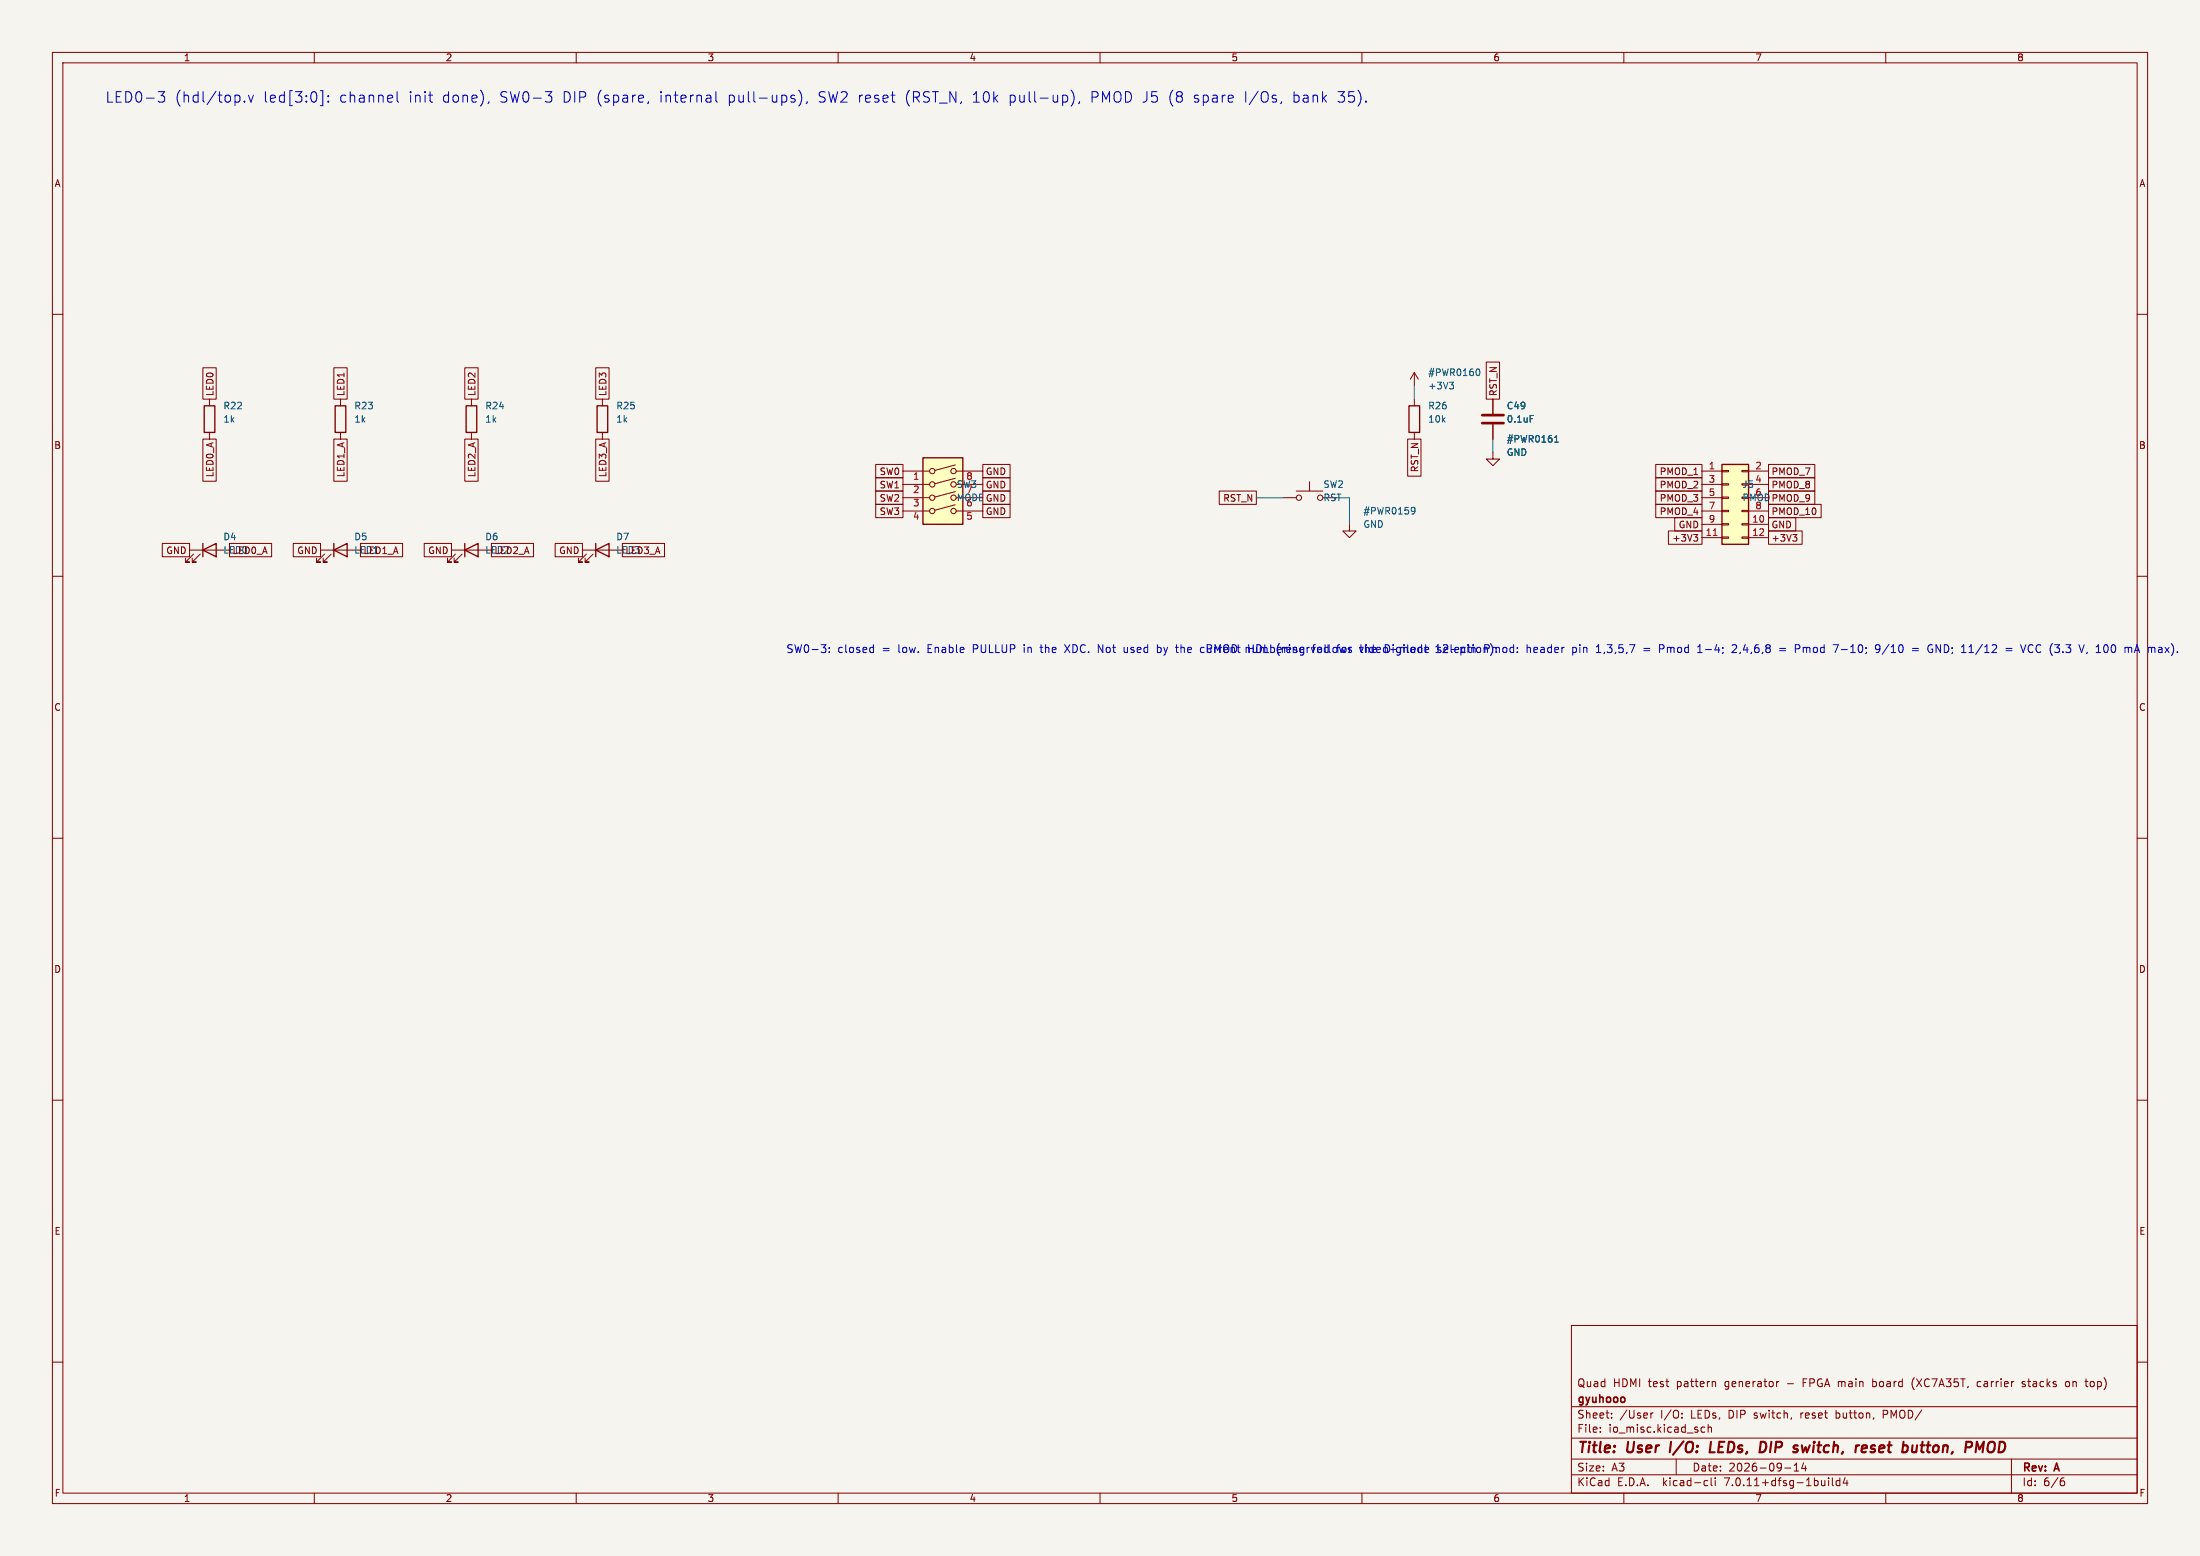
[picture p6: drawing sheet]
(kicad_sch (version 20230121) (generator eeschema)
 (paper "A3")
 (title_block (title "User I/O: LEDs, DIP switch, reset button, PMOD") (date "2026-09-14") (rev "A")
  (company "gyuhooo")
  (comment 1 "Quad HDMI test pattern generator - FPGA main board (XC7A35T, carrier stacks on top)"))
 (lib_symbols
  (symbol "Device:R" (pin_numbers hide) (pin_names (offset 0)) (in_bom yes) (on_board yes)
   (property "Reference" "R" (at 2.032 0 90) (effects (font (size 1.27 1.27))))
   (property "Value" "R" (at 0 0 90) (effects (font (size 1.27 1.27))))
   (property "Footprint" "" (at -1.778 0 90) (effects (font (size 1.27 1.27)) hide))
   (property "Datasheet" "~" (at 0 0 0) (effects (font (size 1.27 1.27)) hide))
   (symbol "R_0_1"
    (rectangle (start -1.016 -2.54) (end 1.016 2.54) (stroke (width 0.254) (type default)) (fill (type none))))
   (symbol "R_1_1"
    (pin passive line (at 0 3.81 270) (length 1.27) (name "~" (effects (font (size 1.27 1.27)))) (number "1" (effects (font (size 1.27 1.27)))))
    (pin passive line (at 0 -3.81 90) (length 1.27) (name "~" (effects (font (size 1.27 1.27)))) (number "2" (effects (font (size 1.27 1.27)))))))
  (symbol "Device:LED" (pin_numbers hide) (pin_names (offset 1.016) hide) (in_bom yes) (on_board yes)
   (property "Reference" "D" (at 0 2.54 0) (effects (font (size 1.27 1.27))))
   (property "Value" "LED" (at 0 -2.54 0) (effects (font (size 1.27 1.27))))
   (property "Footprint" "" (at 0 0 0) (effects (font (size 1.27 1.27)) hide))
   (property "Datasheet" "~" (at 0 0 0) (effects (font (size 1.27 1.27)) hide))
   (symbol "LED_0_1"
    (polyline (pts (xy -1.27 -1.27) (xy -1.27 1.27)) (stroke (width 0.254) (type default)) (fill (type none)))
    (polyline (pts (xy -1.27 0) (xy 1.27 0)) (stroke (width 0) (type default)) (fill (type none)))
    (polyline (pts (xy 1.27 -1.27) (xy 1.27 1.27) (xy -1.27 0) (xy 1.27 -1.27)) (stroke (width 0.254) (type default)) (fill (type none)))
    (polyline (pts (xy -3.048 -0.762) (xy -4.572 -2.286) (xy -3.81 -2.286) (xy -4.572 -2.286) (xy -4.572 -1.524)) (stroke (width 0) (type default)) (fill (type none)))
    (polyline (pts (xy -1.778 -0.762) (xy -3.302 -2.286) (xy -2.54 -2.286) (xy -3.302 -2.286) (xy -3.302 -1.524)) (stroke (width 0) (type default)) (fill (type none))))
   (symbol "LED_1_1"
    (pin passive line (at -3.81 0 0) (length 2.54) (name "K" (effects (font (size 1.27 1.27)))) (number "1" (effects (font (size 1.27 1.27)))))
    (pin passive line (at 3.81 0 180) (length 2.54) (name "A" (effects (font (size 1.27 1.27)))) (number "2" (effects (font (size 1.27 1.27)))))))
  (symbol "Switch:SW_DIP_x04" (pin_names (offset 0) hide) (in_bom yes) (on_board yes)
   (property "Reference" "SW" (at 0 8.89 0) (effects (font (size 1.27 1.27))))
   (property "Value" "SW_DIP_x04" (at 0 -6.35 0) (effects (font (size 1.27 1.27))))
   (property "Footprint" "" (at 0 0 0) (effects (font (size 1.27 1.27)) hide))
   (property "Datasheet" "~" (at 0 0 0) (effects (font (size 1.27 1.27)) hide))
   (symbol "SW_DIP_x04_0_0"
    (circle (center -2.032 -2.54) (radius 0.508) (stroke (width 0) (type default)) (fill (type none)))
    (circle (center -2.032 0) (radius 0.508) (stroke (width 0) (type default)) (fill (type none)))
    (circle (center -2.032 2.54) (radius 0.508) (stroke (width 0) (type default)) (fill (type none)))
    (circle (center -2.032 5.08) (radius 0.508) (stroke (width 0) (type default)) (fill (type none)))
    (polyline (pts (xy -1.524 -2.3876) (xy 2.3622 -1.3462)) (stroke (width 0) (type default)) (fill (type none)))
    (polyline (pts (xy -1.524 0.127) (xy 2.3622 1.1684)) (stroke (width 0) (type default)) (fill (type none)))
    (polyline (pts (xy -1.524 2.667) (xy 2.3622 3.7084)) (stroke (width 0) (type default)) (fill (type none)))
    (polyline (pts (xy -1.524 5.207) (xy 2.3622 6.2484)) (stroke (width 0) (type default)) (fill (type none)))
    (circle (center 2.032 -2.54) (radius 0.508) (stroke (width 0) (type default)) (fill (type none)))
    (circle (center 2.032 0) (radius 0.508) (stroke (width 0) (type default)) (fill (type none)))
    (circle (center 2.032 2.54) (radius 0.508) (stroke (width 0) (type default)) (fill (type none)))
    (circle (center 2.032 5.08) (radius 0.508) (stroke (width 0) (type default)) (fill (type none))))
   (symbol "SW_DIP_x04_0_1"
    (rectangle (start -3.81 7.62) (end 3.81 -5.08) (stroke (width 0.254) (type default)) (fill (type background))))
   (symbol "SW_DIP_x04_1_1"
    (pin passive line (at -7.62 5.08 0) (length 5.08) (name "~" (effects (font (size 1.27 1.27)))) (number "1" (effects (font (size 1.27 1.27)))))
    (pin passive line (at -7.62 2.54 0) (length 5.08) (name "~" (effects (font (size 1.27 1.27)))) (number "2" (effects (font (size 1.27 1.27)))))
    (pin passive line (at -7.62 0 0) (length 5.08) (name "~" (effects (font (size 1.27 1.27)))) (number "3" (effects (font (size 1.27 1.27)))))
    (pin passive line (at -7.62 -2.54 0) (length 5.08) (name "~" (effects (font (size 1.27 1.27)))) (number "4" (effects (font (size 1.27 1.27)))))
    (pin passive line (at 7.62 -2.54 180) (length 5.08) (name "~" (effects (font (size 1.27 1.27)))) (number "5" (effects (font (size 1.27 1.27)))))
    (pin passive line (at 7.62 0 180) (length 5.08) (name "~" (effects (font (size 1.27 1.27)))) (number "6" (effects (font (size 1.27 1.27)))))
    (pin passive line (at 7.62 2.54 180) (length 5.08) (name "~" (effects (font (size 1.27 1.27)))) (number "7" (effects (font (size 1.27 1.27)))))
    (pin passive line (at 7.62 5.08 180) (length 5.08) (name "~" (effects (font (size 1.27 1.27)))) (number "8" (effects (font (size 1.27 1.27)))))))
  (symbol "Switch:SW_Push" (pin_numbers hide) (pin_names (offset 1.016) hide) (in_bom yes) (on_board yes)
   (property "Reference" "SW" (at 1.27 2.54 0) (effects (font (size 1.27 1.27)) (justify left)))
   (property "Value" "SW_Push" (at 0 -1.524 0) (effects (font (size 1.27 1.27))))
   (property "Footprint" "" (at 0 5.08 0) (effects (font (size 1.27 1.27)) hide))
   (property "Datasheet" "~" (at 0 5.08 0) (effects (font (size 1.27 1.27)) hide))
   (symbol "SW_Push_0_1"
    (circle (center -2.032 0) (radius 0.508) (stroke (width 0) (type default)) (fill (type none)))
    (polyline (pts (xy 0 1.27) (xy 0 3.048)) (stroke (width 0) (type default)) (fill (type none)))
    (polyline (pts (xy 2.54 1.27) (xy -2.54 1.27)) (stroke (width 0) (type default)) (fill (type none)))
    (circle (center 2.032 0) (radius 0.508) (stroke (width 0) (type default)) (fill (type none)))
    (pin passive line (at -5.08 0 0) (length 2.54) (name "1" (effects (font (size 1.27 1.27)))) (number "1" (effects (font (size 1.27 1.27)))))
    (pin passive line (at 5.08 0 180) (length 2.54) (name "2" (effects (font (size 1.27 1.27)))) (number "2" (effects (font (size 1.27 1.27)))))))
  (symbol "power:GND" (power) (pin_names (offset 0)) (in_bom yes) (on_board yes)
   (property "Reference" "#PWR" (at 0 -6.35 0) (effects (font (size 1.27 1.27)) hide))
   (property "Value" "GND" (at 0 -3.81 0) (effects (font (size 1.27 1.27))))
   (property "Footprint" "" (at 0 0 0) (effects (font (size 1.27 1.27)) hide))
   (property "Datasheet" "" (at 0 0 0) (effects (font (size 1.27 1.27)) hide))
   (symbol "GND_0_1"
    (polyline (pts (xy 0 0) (xy 0 -1.27) (xy 1.27 -1.27) (xy 0 -2.54) (xy -1.27 -1.27) (xy 0 -1.27)) (stroke (width 0) (type default)) (fill (type none))))
   (symbol "GND_1_1"
    (pin power_in line (at 0 0 270) (length 0) hide (name "GND" (effects (font (size 1.27 1.27)))) (number "1" (effects (font (size 1.27 1.27)))))))
  (symbol "power:+3V3" (power) (pin_names (offset 0)) (in_bom yes) (on_board yes)
   (property "Reference" "#PWR" (at 0 -3.81 0) (effects (font (size 1.27 1.27)) hide))
   (property "Value" "+3V3" (at 0 3.556 0) (effects (font (size 1.27 1.27))))
   (property "Footprint" "" (at 0 0 0) (effects (font (size 1.27 1.27)) hide))
   (property "Datasheet" "" (at 0 0 0) (effects (font (size 1.27 1.27)) hide))
   (symbol "+3V3_0_1"
    (polyline (pts (xy -0.762 1.27) (xy 0 2.54)) (stroke (width 0) (type default)) (fill (type none)))
    (polyline (pts (xy 0 0) (xy 0 2.54)) (stroke (width 0) (type default)) (fill (type none)))
    (polyline (pts (xy 0 2.54) (xy 0.762 1.27)) (stroke (width 0) (type default)) (fill (type none))))
   (symbol "+3V3_1_1"
    (pin power_in line (at 0 0 90) (length 0) hide (name "+3V3" (effects (font (size 1.27 1.27)))) (number "1" (effects (font (size 1.27 1.27)))))))
  (symbol "Device:C" (pin_numbers hide) (pin_names (offset 0.254)) (in_bom yes) (on_board yes)
   (property "Reference" "C" (at 0.635 2.54 0) (effects (font (size 1.27 1.27)) (justify left)))
   (property "Value" "C" (at 0.635 -2.54 0) (effects (font (size 1.27 1.27)) (justify left)))
   (property "Footprint" "" (at 0.9652 -3.81 0) (effects (font (size 1.27 1.27)) hide))
   (property "Datasheet" "~" (at 0 0 0) (effects (font (size 1.27 1.27)) hide))
   (symbol "C_0_1"
    (polyline (pts (xy -2.032 -0.762) (xy 2.032 -0.762)) (stroke (width 0.508) (type default)) (fill (type none)))
    (polyline (pts (xy -2.032 0.762) (xy 2.032 0.762)) (stroke (width 0.508) (type default)) (fill (type none))))
   (symbol "C_1_1"
    (pin passive line (at 0 3.81 270) (length 2.794) (name "~" (effects (font (size 1.27 1.27)))) (number "1" (effects (font (size 1.27 1.27)))))
    (pin passive line (at 0 -3.81 90) (length 2.794) (name "~" (effects (font (size 1.27 1.27)))) (number "2" (effects (font (size 1.27 1.27)))))))
  (symbol "Connector_Generic:Conn_02x06_Odd_Even" (pin_names (offset 1.016) hide) (in_bom yes) (on_board yes) (property "Reference" "J" (at 1.27 7.62 0) (effects (font (size 1.27 1.27))))
   (property "Value" "Conn_02x06_Odd_Even" (at 1.27 -10.16 0) (effects (font (size 1.27 1.27))))
   (property "Footprint" "" (at 0 0 0) (effects (font (size 1.27 1.27)) hide))
   (property "Datasheet" "~" (at 0 0 0) (effects (font (size 1.27 1.27)) hide))
   (property "ki_description"
    "Generic connector, double row, 02x06, odd/even pin numbering scheme (row 1 odd numbers, row 2 even numbers), script generated (kicad-library-utils/schlib/autogen/connector/)" (at 0 0 0) (effects (font (size 1.27 1.27)) hide))
   (symbol "Conn_02x06_Odd_Even_1_1"
    (rectangle (start -1.27 -7.493) (end 0 -7.747) (stroke (width 0.1524) (type default)) (fill (type none)))
    (rectangle (start -1.27 -4.953) (end 0 -5.207) (stroke (width 0.1524) (type default)) (fill (type none)))
    (rectangle (start -1.27 -2.413) (end 0 -2.667) (stroke (width 0.1524) (type default)) (fill (type none)))
    (rectangle (start -1.27 0.127) (end 0 -0.127) (stroke (width 0.1524) (type default)) (fill (type none)))
    (rectangle (start -1.27 2.667) (end 0 2.413) (stroke (width 0.1524) (type default)) (fill (type none)))
    (rectangle (start -1.27 5.207) (end 0 4.953) (stroke (width 0.1524) (type default)) (fill (type none)))
    (rectangle (start -1.27 6.35) (end 3.81 -8.89) (stroke (width 0.254) (type default)) (fill (type background)))
    (rectangle (start 3.81 -7.493) (end 2.54 -7.747) (stroke (width 0.1524) (type default)) (fill (type none)))
    (rectangle (start 3.81 -4.953) (end 2.54 -5.207) (stroke (width 0.1524) (type default)) (fill (type none)))
    (rectangle (start 3.81 -2.413) (end 2.54 -2.667) (stroke (width 0.1524) (type default)) (fill (type none)))
    (rectangle (start 3.81 0.127) (end 2.54 -0.127) (stroke (width 0.1524) (type default)) (fill (type none)))
    (rectangle (start 3.81 2.667) (end 2.54 2.413) (stroke (width 0.1524) (type default)) (fill (type none)))
    (rectangle (start 3.81 5.207) (end 2.54 4.953) (stroke (width 0.1524) (type default)) (fill (type none)))
    (pin passive line (at -5.08 5.08 0) (length 3.81) (name "Pin_1" (effects (font (size 1.27 1.27)))) (number "1" (effects (font (size 1.27 1.27)))))
    (pin passive line (at 7.62 -5.08 180) (length 3.81) (name "Pin_10" (effects (font (size 1.27 1.27)))) (number "10" (effects (font (size 1.27 1.27)))))
    (pin passive line (at -5.08 -7.62 0) (length 3.81) (name "Pin_11" (effects (font (size 1.27 1.27)))) (number "11" (effects (font (size 1.27 1.27)))))
    (pin passive line (at 7.62 -7.62 180) (length 3.81) (name "Pin_12" (effects (font (size 1.27 1.27)))) (number "12" (effects (font (size 1.27 1.27)))))
    (pin passive line (at 7.62 5.08 180) (length 3.81) (name "Pin_2" (effects (font (size 1.27 1.27)))) (number "2" (effects (font (size 1.27 1.27)))))
    (pin passive line (at -5.08 2.54 0) (length 3.81) (name "Pin_3" (effects (font (size 1.27 1.27)))) (number "3" (effects (font (size 1.27 1.27)))))
    (pin passive line (at 7.62 2.54 180) (length 3.81) (name "Pin_4" (effects (font (size 1.27 1.27)))) (number "4" (effects (font (size 1.27 1.27)))))
    (pin passive line (at -5.08 0 0) (length 3.81) (name "Pin_5" (effects (font (size 1.27 1.27)))) (number "5" (effects (font (size 1.27 1.27)))))
    (pin passive line (at 7.62 0 180) (length 3.81) (name "Pin_6" (effects (font (size 1.27 1.27)))) (number "6" (effects (font (size 1.27 1.27)))))
    (pin passive line (at -5.08 -2.54 0) (length 3.81) (name "Pin_7" (effects (font (size 1.27 1.27)))) (number "7" (effects (font (size 1.27 1.27)))))
    (pin passive line (at 7.62 -2.54 180) (length 3.81) (name "Pin_8" (effects (font (size 1.27 1.27)))) (number "8" (effects (font (size 1.27 1.27)))))
    (pin passive line (at -5.08 -5.08 0) (length 3.81) (name "Pin_9" (effects (font (size 1.27 1.27)))) (number "9" (effects (font (size 1.27 1.27))))))))
 (text
  "LED0-3 (hdl/top.v led[3:0]: channel init done), SW0-3 DIP (spare, internal pull-ups), SW2 reset (RST_N, 10k pull-up), PMOD J5 (8 spare I/Os, bank 35)." (at 20 20 0) (effects (font (size 2 2)) (justify left bottom)))
 (symbol (lib_id "Device:R") (at 40 80 0) (unit 1) (in_bom yes) (on_board yes) (dnp no)
  (property "Reference" "R22" (at 42.54 77.46 0) (effects (font (size 1.27 1.27)) (justify left)))
  (property "Value" "1k" (at 42.54 80 0) (effects (font (size 1.27 1.27)) (justify left)))
  (property "Footprint" "Resistor_SMD:R_0402_1005Metric" (at 40 80 0) (effects (font (size 1.27 1.27)) hide))
  (property "Datasheet" "~" (at 40 80 0) (effects (font (size 1.27 1.27)) hide))
  (property "MPN" "RC0402FR-071KL" (at 40 80 0) (effects (font (size 1.27 1.27)) hide)) (pin "1") (pin "2"))
 (global_label "LED0" (shape passive) (at 40 76.19 90) (fields_autoplaced) (effects (font (size 1.27 1.27)) (justify left))
  (property "Intersheetrefs" "${INTERSHEET_REFS}" (at 40 76.19 0) (effects (font (size 1.27 1.27)) hide)))
 (global_label "LED0_A" (shape passive) (at 40 83.81 270) (fields_autoplaced) (effects (font (size 1.27 1.27)) (justify right))
  (property "Intersheetrefs" "${INTERSHEET_REFS}" (at 40 83.81 0) (effects (font (size 1.27 1.27)) hide)))
 (symbol (lib_id "Device:LED") (at 40 105 0) (unit 1) (in_bom yes) (on_board yes) (dnp no)
  (property "Reference" "D4" (at 42.54 102.46 0) (effects (font (size 1.27 1.27)) (justify left)))
  (property "Value" "LED0" (at 42.54 105 0) (effects (font (size 1.27 1.27)) (justify left)))
  (property "Footprint" "LED_SMD:LED_0603_1608Metric" (at 40 105 0) (effects (font (size 1.27 1.27)) hide))
  (property "Datasheet" "~" (at 40 105 0) (effects (font (size 1.27 1.27)) hide))
  (property "MPN" "LTST-C193KGKT-5A" (at 40 105 0) (effects (font (size 1.27 1.27)) hide)) (pin "1") (pin "2"))
 (global_label "LED0_A" (shape passive) (at 43.81 105 0) (fields_autoplaced) (effects (font (size 1.27 1.27)) (justify left))
  (property "Intersheetrefs" "${INTERSHEET_REFS}" (at 43.81 105 0) (effects (font (size 1.27 1.27)) hide)))
 (global_label "GND" (shape passive) (at 36.19 105 180) (fields_autoplaced) (effects (font (size 1.27 1.27)) (justify right))
  (property "Intersheetrefs" "${INTERSHEET_REFS}" (at 36.19 105 0) (effects (font (size 1.27 1.27)) hide)))
 (symbol (lib_id "Device:R") (at 65 80 0) (unit 1) (in_bom yes) (on_board yes) (dnp no)
  (property "Reference" "R23" (at 67.54 77.46 0) (effects (font (size 1.27 1.27)) (justify left)))
  (property "Value" "1k" (at 67.54 80 0) (effects (font (size 1.27 1.27)) (justify left)))
  (property "Footprint" "Resistor_SMD:R_0402_1005Metric" (at 65 80 0) (effects (font (size 1.27 1.27)) hide))
  (property "Datasheet" "~" (at 65 80 0) (effects (font (size 1.27 1.27)) hide))
  (property "MPN" "RC0402FR-071KL" (at 65 80 0) (effects (font (size 1.27 1.27)) hide)) (pin "1") (pin "2"))
 (global_label "LED1" (shape passive) (at 65 76.19 90) (fields_autoplaced) (effects (font (size 1.27 1.27)) (justify left))
  (property "Intersheetrefs" "${INTERSHEET_REFS}" (at 65 76.19 0) (effects (font (size 1.27 1.27)) hide)))
 (global_label "LED1_A" (shape passive) (at 65 83.81 270) (fields_autoplaced) (effects (font (size 1.27 1.27)) (justify right))
  (property "Intersheetrefs" "${INTERSHEET_REFS}" (at 65 83.81 0) (effects (font (size 1.27 1.27)) hide)))
 (symbol (lib_id "Device:LED") (at 65 105 0) (unit 1) (in_bom yes) (on_board yes) (dnp no)
  (property "Reference" "D5" (at 67.54 102.46 0) (effects (font (size 1.27 1.27)) (justify left)))
  (property "Value" "LED1" (at 67.54 105 0) (effects (font (size 1.27 1.27)) (justify left)))
  (property "Footprint" "LED_SMD:LED_0603_1608Metric" (at 65 105 0) (effects (font (size 1.27 1.27)) hide))
  (property "Datasheet" "~" (at 65 105 0) (effects (font (size 1.27 1.27)) hide))
  (property "MPN" "LTST-C193KGKT-5A" (at 65 105 0) (effects (font (size 1.27 1.27)) hide)) (pin "1") (pin "2"))
 (global_label "LED1_A" (shape passive) (at 68.81 105 0) (fields_autoplaced) (effects (font (size 1.27 1.27)) (justify left))
  (property "Intersheetrefs" "${INTERSHEET_REFS}" (at 68.81 105 0) (effects (font (size 1.27 1.27)) hide)))
 (global_label "GND" (shape passive) (at 61.19 105 180) (fields_autoplaced) (effects (font (size 1.27 1.27)) (justify right))
  (property "Intersheetrefs" "${INTERSHEET_REFS}" (at 61.19 105 0) (effects (font (size 1.27 1.27)) hide)))
 (symbol (lib_id "Device:R") (at 90 80 0) (unit 1) (in_bom yes) (on_board yes) (dnp no)
  (property "Reference" "R24" (at 92.54 77.46 0) (effects (font (size 1.27 1.27)) (justify left)))
  (property "Value" "1k" (at 92.54 80 0) (effects (font (size 1.27 1.27)) (justify left)))
  (property "Footprint" "Resistor_SMD:R_0402_1005Metric" (at 90 80 0) (effects (font (size 1.27 1.27)) hide))
  (property "Datasheet" "~" (at 90 80 0) (effects (font (size 1.27 1.27)) hide))
  (property "MPN" "RC0402FR-071KL" (at 90 80 0) (effects (font (size 1.27 1.27)) hide)) (pin "1") (pin "2"))
 (global_label "LED2" (shape passive) (at 90 76.19 90) (fields_autoplaced) (effects (font (size 1.27 1.27)) (justify left))
  (property "Intersheetrefs" "${INTERSHEET_REFS}" (at 90 76.19 0) (effects (font (size 1.27 1.27)) hide)))
 (global_label "LED2_A" (shape passive) (at 90 83.81 270) (fields_autoplaced) (effects (font (size 1.27 1.27)) (justify right))
  (property "Intersheetrefs" "${INTERSHEET_REFS}" (at 90 83.81 0) (effects (font (size 1.27 1.27)) hide)))
 (symbol (lib_id "Device:LED") (at 90 105 0) (unit 1) (in_bom yes) (on_board yes) (dnp no)
  (property "Reference" "D6" (at 92.54 102.46 0) (effects (font (size 1.27 1.27)) (justify left)))
  (property "Value" "LED2" (at 92.54 105 0) (effects (font (size 1.27 1.27)) (justify left)))
  (property "Footprint" "LED_SMD:LED_0603_1608Metric" (at 90 105 0) (effects (font (size 1.27 1.27)) hide))
  (property "Datasheet" "~" (at 90 105 0) (effects (font (size 1.27 1.27)) hide))
  (property "MPN" "LTST-C193KGKT-5A" (at 90 105 0) (effects (font (size 1.27 1.27)) hide)) (pin "1") (pin "2"))
 (global_label "LED2_A" (shape passive) (at 93.81 105 0) (fields_autoplaced) (effects (font (size 1.27 1.27)) (justify left))
  (property "Intersheetrefs" "${INTERSHEET_REFS}" (at 93.81 105 0) (effects (font (size 1.27 1.27)) hide)))
 (global_label "GND" (shape passive) (at 86.19 105 180) (fields_autoplaced) (effects (font (size 1.27 1.27)) (justify right))
  (property "Intersheetrefs" "${INTERSHEET_REFS}" (at 86.19 105 0) (effects (font (size 1.27 1.27)) hide)))
 (symbol (lib_id "Device:R") (at 115 80 0) (unit 1) (in_bom yes) (on_board yes) (dnp no)
  (property "Reference" "R25" (at 117.54 77.46 0) (effects (font (size 1.27 1.27)) (justify left)))
  (property "Value" "1k" (at 117.54 80 0) (effects (font (size 1.27 1.27)) (justify left)))
  (property "Footprint" "Resistor_SMD:R_0402_1005Metric" (at 115 80 0) (effects (font (size 1.27 1.27)) hide))
  (property "Datasheet" "~" (at 115 80 0) (effects (font (size 1.27 1.27)) hide))
  (property "MPN" "RC0402FR-071KL" (at 115 80 0) (effects (font (size 1.27 1.27)) hide)) (pin "1") (pin "2"))
 (global_label "LED3" (shape passive) (at 115 76.19 90) (fields_autoplaced) (effects (font (size 1.27 1.27)) (justify left))
  (property "Intersheetrefs" "${INTERSHEET_REFS}" (at 115 76.19 0) (effects (font (size 1.27 1.27)) hide)))
 (global_label "LED3_A" (shape passive) (at 115 83.81 270) (fields_autoplaced) (effects (font (size 1.27 1.27)) (justify right))
  (property "Intersheetrefs" "${INTERSHEET_REFS}" (at 115 83.81 0) (effects (font (size 1.27 1.27)) hide)))
 (symbol (lib_id "Device:LED") (at 115 105 0) (unit 1) (in_bom yes) (on_board yes) (dnp no)
  (property "Reference" "D7" (at 117.54 102.46 0) (effects (font (size 1.27 1.27)) (justify left)))
  (property "Value" "LED3" (at 117.54 105 0) (effects (font (size 1.27 1.27)) (justify left)))
  (property "Footprint" "LED_SMD:LED_0603_1608Metric" (at 115 105 0) (effects (font (size 1.27 1.27)) hide))
  (property "Datasheet" "~" (at 115 105 0) (effects (font (size 1.27 1.27)) hide))
  (property "MPN" "LTST-C193KGKT-5A" (at 115 105 0) (effects (font (size 1.27 1.27)) hide)) (pin "1") (pin "2"))
 (global_label "LED3_A" (shape passive) (at 118.81 105 0) (fields_autoplaced) (effects (font (size 1.27 1.27)) (justify left))
  (property "Intersheetrefs" "${INTERSHEET_REFS}" (at 118.81 105 0) (effects (font (size 1.27 1.27)) hide)))
 (global_label "GND" (shape passive) (at 111.19 105 180) (fields_autoplaced) (effects (font (size 1.27 1.27)) (justify right))
  (property "Intersheetrefs" "${INTERSHEET_REFS}" (at 111.19 105 0) (effects (font (size 1.27 1.27)) hide)))
 (symbol (lib_id "Switch:SW_DIP_x04") (at 180 95 0) (unit 1) (in_bom yes) (on_board yes) (dnp no)
  (property "Reference" "SW3" (at 182.54 92.46 0) (effects (font (size 1.27 1.27)) (justify left)))
  (property "Value" "MODE" (at 182.54 95 0) (effects (font (size 1.27 1.27)) (justify left)))
  (property "Footprint" "Button_Switch_SMD:SW_DIP_SPSTx04_Slide_Copal_CHS-04B_W7.62mm_P1.27mm" (at 180 95 0) (effects (font (size 1.27 1.27)) hide))
  (property "Datasheet" "~" (at 180 95 0) (effects (font (size 1.27 1.27)) hide))
  (property "MPN" "CHS-04B" (at 180 95 0) (effects (font (size 1.27 1.27)) hide)) (pin "1") (pin "2") (pin "3") (pin "4") (pin "5") (pin "6") (pin "7") (pin "8"))
 (global_label "SW0" (shape passive) (at 172.38 89.92 180) (fields_autoplaced) (effects (font (size 1.27 1.27)) (justify right))
  (property "Intersheetrefs" "${INTERSHEET_REFS}" (at 172.38 89.92 0) (effects (font (size 1.27 1.27)) hide)))
 (global_label "GND" (shape passive) (at 187.62 89.92 0) (fields_autoplaced) (effects (font (size 1.27 1.27)) (justify left))
  (property "Intersheetrefs" "${INTERSHEET_REFS}" (at 187.62 89.92 0) (effects (font (size 1.27 1.27)) hide)))
 (global_label "SW1" (shape passive) (at 172.38 92.46 180) (fields_autoplaced) (effects (font (size 1.27 1.27)) (justify right))
  (property "Intersheetrefs" "${INTERSHEET_REFS}" (at 172.38 92.46 0) (effects (font (size 1.27 1.27)) hide)))
 (global_label "GND" (shape passive) (at 187.62 92.46 0) (fields_autoplaced) (effects (font (size 1.27 1.27)) (justify left))
  (property "Intersheetrefs" "${INTERSHEET_REFS}" (at 187.62 92.46 0) (effects (font (size 1.27 1.27)) hide)))
 (global_label "SW2" (shape passive) (at 172.38 95 180) (fields_autoplaced) (effects (font (size 1.27 1.27)) (justify right))
  (property "Intersheetrefs" "${INTERSHEET_REFS}" (at 172.38 95 0) (effects (font (size 1.27 1.27)) hide)))
 (global_label "GND" (shape passive) (at 187.62 95 0) (fields_autoplaced) (effects (font (size 1.27 1.27)) (justify left))
  (property "Intersheetrefs" "${INTERSHEET_REFS}" (at 187.62 95 0) (effects (font (size 1.27 1.27)) hide)))
 (global_label "SW3" (shape passive) (at 172.38 97.54 180) (fields_autoplaced) (effects (font (size 1.27 1.27)) (justify right))
  (property "Intersheetrefs" "${INTERSHEET_REFS}" (at 172.38 97.54 0) (effects (font (size 1.27 1.27)) hide)))
 (global_label "GND" (shape passive) (at 187.62 97.54 0) (fields_autoplaced) (effects (font (size 1.27 1.27)) (justify left))
  (property "Intersheetrefs" "${INTERSHEET_REFS}" (at 187.62 97.54 0) (effects (font (size 1.27 1.27)) hide)))
 (text
  "SW0-3: closed = low. Enable PULLUP in the XDC. Not used by the current HDL (reserved for video-mode selection)." (at 150 125 0) (effects (font (size 1.5 1.5)) (justify left bottom)))
 (symbol (lib_id "Switch:SW_Push") (at 250 95 0) (unit 1) (in_bom yes) (on_board yes) (dnp no)
  (property "Reference" "SW2" (at 252.54 92.46 0) (effects (font (size 1.27 1.27)) (justify left)))
  (property "Value" "RST" (at 252.54 95 0) (effects (font (size 1.27 1.27)) (justify left)))
  (property "Footprint" "Button_Switch_SMD:SW_Push_1P1T_NO_CK_KMR2" (at 250 95 0) (effects (font (size 1.27 1.27)) hide))
  (property "Datasheet" "~" (at 250 95 0) (effects (font (size 1.27 1.27)) hide))
  (property "MPN" "KMR221GLFS" (at 250 95 0) (effects (font (size 1.27 1.27)) hide)) (pin "1") (pin "2"))
 (wire (pts (xy 244.92 95) (xy 239.84 95)) (stroke (width 0) (type default)))
 (global_label "RST_N" (shape passive) (at 239.84 95 180) (fields_autoplaced) (effects (font (size 1.27 1.27)) (justify right))
  (property "Intersheetrefs" "${INTERSHEET_REFS}" (at 239.84 95 0) (effects (font (size 1.27 1.27)) hide)))
 (wire (pts (xy 255.08 95) (xy 257.62 95)) (stroke (width 0) (type default)))
 (wire (pts (xy 257.62 95) (xy 257.62 97.54)) (stroke (width 0) (type default)))
 (wire (pts (xy 257.62 97.54) (xy 257.62 100.08)) (stroke (width 0) (type default)))
 (symbol (lib_id "power:GND") (at 257.62 100.08 0) (unit 1) (in_bom no) (on_board yes) (dnp no)
  (property "Reference" "#PWR159" (at 260.16 97.54 0) (effects (font (size 1.27 1.27)) (justify left)))
  (property "Value" "GND" (at 260.16 100.08 0) (effects (font (size 1.27 1.27)) (justify left)))
  (property "Footprint" "" (at 257.62 100.08 0) (effects (font (size 1.27 1.27)) hide))
  (property "Datasheet" "~" (at 257.62 100.08 0) (effects (font (size 1.27 1.27)) hide)) (pin "1"))
 (symbol (lib_id "Device:R") (at 270 80 0) (unit 1) (in_bom yes) (on_board yes) (dnp no)
  (property "Reference" "R26" (at 272.54 77.46 0) (effects (font (size 1.27 1.27)) (justify left)))
  (property "Value" "10k" (at 272.54 80 0) (effects (font (size 1.27 1.27)) (justify left)))
  (property "Footprint" "Resistor_SMD:R_0402_1005Metric" (at 270 80 0) (effects (font (size 1.27 1.27)) hide))
  (property "Datasheet" "~" (at 270 80 0) (effects (font (size 1.27 1.27)) hide))
  (property "MPN" "RC0402FR-0710KL" (at 270 80 0) (effects (font (size 1.27 1.27)) hide)) (pin "1") (pin "2"))
 (wire (pts (xy 270 76.19) (xy 270 73.65)) (stroke (width 0) (type default)))
 (symbol (lib_id "power:+3V3") (at 270 73.65 0) (unit 1) (in_bom no) (on_board yes) (dnp no)
  (property "Reference" "#PWR160" (at 272.54 71.11 0) (effects (font (size 1.27 1.27)) (justify left)))
  (property "Value" "+3V3" (at 272.54 73.65 0) (effects (font (size 1.27 1.27)) (justify left)))
  (property "Footprint" "" (at 270 73.65 0) (effects (font (size 1.27 1.27)) hide))
  (property "Datasheet" "~" (at 270 73.65 0) (effects (font (size 1.27 1.27)) hide)) (pin "1"))
 (global_label "RST_N" (shape passive) (at 270 83.81 270) (fields_autoplaced) (effects (font (size 1.27 1.27)) (justify right))
  (property "Intersheetrefs" "${INTERSHEET_REFS}" (at 270 83.81 0) (effects (font (size 1.27 1.27)) hide)))
 (symbol (lib_id "Device:C") (at 285 80 0) (unit 1) (in_bom yes) (on_board yes) (dnp no)
  (property "Reference" "C49" (at 287.54 77.46 0) (effects (font (size 1.27 1.27)) (justify left)))
  (property "Value" "0.1uF" (at 287.54 80 0) (effects (font (size 1.27 1.27)) (justify left)))
  (property "Footprint" "Capacitor_SMD:C_0402_1005Metric" (at 285 80 0) (effects (font (size 1.27 1.27)) hide))
  (property "Datasheet" "~" (at 285 80 0) (effects (font (size 1.27 1.27)) hide))
  (property "MPN" "GRM155R71C104KA88D" (at 285 80 0) (effects (font (size 1.27 1.27)) hide)) (pin "1") (pin "2"))
 (global_label "RST_N" (shape passive) (at 285 76.19 90) (fields_autoplaced) (effects (font (size 1.27 1.27)) (justify left))
  (property "Intersheetrefs" "${INTERSHEET_REFS}" (at 285 76.19 0) (effects (font (size 1.27 1.27)) hide)))
 (wire (pts (xy 285 83.81) (xy 285 86.35)) (stroke (width 0) (type default)))
 (symbol (lib_id "power:GND") (at 285 86.35 0) (unit 1) (in_bom no) (on_board yes) (dnp no)
  (property "Reference" "#PWR161" (at 287.54 83.81 0) (effects (font (size 1.27 1.27)) (justify left)))
  (property "Value" "GND" (at 287.54 86.35 0) (effects (font (size 1.27 1.27)) (justify left)))
  (property "Footprint" "" (at 285 86.35 0) (effects (font (size 1.27 1.27)) hide))
  (property "Datasheet" "~" (at 285 86.35 0) (effects (font (size 1.27 1.27)) hide)) (pin "1"))
 (symbol (lib_id "Connector_Generic:Conn_02x06_Odd_Even") (at 330 95 0) (unit 1) (in_bom yes) (on_board yes) (dnp no)
  (property "Reference" "J5" (at 332.54 92.46 0) (effects (font (size 1.27 1.27)) (justify left)))
  (property "Value" "PMOD" (at 332.54 95 0) (effects (font (size 1.27 1.27)) (justify left)))
  (property "Footprint" "Connector_PinHeader_2.54mm:PinHeader_2x06_P2.54mm_Vertical" (at 330 95 0) (effects (font (size 1.27 1.27)) hide))
  (property "Datasheet" "~" (at 330 95 0) (effects (font (size 1.27 1.27)) hide)) (pin "1") (pin "10") (pin "11") (pin "12") (pin "2") (pin "3") (pin "4") (pin "5") (pin "6") (pin "7") (pin "8") (pin "9"))
 (global_label "PMOD_1" (shape passive) (at 324.92 89.92 180) (fields_autoplaced) (effects (font (size 1.27 1.27)) (justify right))
  (property "Intersheetrefs" "${INTERSHEET_REFS}" (at 324.92 89.92 0) (effects (font (size 1.27 1.27)) hide)))
 (global_label "PMOD_2" (shape passive) (at 324.92 92.46 180) (fields_autoplaced) (effects (font (size 1.27 1.27)) (justify right))
  (property "Intersheetrefs" "${INTERSHEET_REFS}" (at 324.92 92.46 0) (effects (font (size 1.27 1.27)) hide)))
 (global_label "PMOD_3" (shape passive) (at 324.92 95 180) (fields_autoplaced) (effects (font (size 1.27 1.27)) (justify right))
  (property "Intersheetrefs" "${INTERSHEET_REFS}" (at 324.92 95 0) (effects (font (size 1.27 1.27)) hide)))
 (global_label "PMOD_4" (shape passive) (at 324.92 97.54 180) (fields_autoplaced) (effects (font (size 1.27 1.27)) (justify right))
  (property "Intersheetrefs" "${INTERSHEET_REFS}" (at 324.92 97.54 0) (effects (font (size 1.27 1.27)) hide)))
 (global_label "GND" (shape passive) (at 324.92 100.08 180) (fields_autoplaced) (effects (font (size 1.27 1.27)) (justify right))
  (property "Intersheetrefs" "${INTERSHEET_REFS}" (at 324.92 100.08 0) (effects (font (size 1.27 1.27)) hide)))
 (global_label "+3V3" (shape passive) (at 324.92 102.62 180) (fields_autoplaced) (effects (font (size 1.27 1.27)) (justify right))
  (property "Intersheetrefs" "${INTERSHEET_REFS}" (at 324.92 102.62 0) (effects (font (size 1.27 1.27)) hide)))
 (global_label "PMOD_7" (shape passive) (at 337.62 89.92 0) (fields_autoplaced) (effects (font (size 1.27 1.27)) (justify left))
  (property "Intersheetrefs" "${INTERSHEET_REFS}" (at 337.62 89.92 0) (effects (font (size 1.27 1.27)) hide)))
 (global_label "PMOD_8" (shape passive) (at 337.62 92.46 0) (fields_autoplaced) (effects (font (size 1.27 1.27)) (justify left))
  (property "Intersheetrefs" "${INTERSHEET_REFS}" (at 337.62 92.46 0) (effects (font (size 1.27 1.27)) hide)))
 (global_label "PMOD_9" (shape passive) (at 337.62 95 0) (fields_autoplaced) (effects (font (size 1.27 1.27)) (justify left))
  (property "Intersheetrefs" "${INTERSHEET_REFS}" (at 337.62 95 0) (effects (font (size 1.27 1.27)) hide)))
 (global_label "PMOD_10" (shape passive) (at 337.62 97.54 0) (fields_autoplaced) (effects (font (size 1.27 1.27)) (justify left))
  (property "Intersheetrefs" "${INTERSHEET_REFS}" (at 337.62 97.54 0) (effects (font (size 1.27 1.27)) hide)))
 (global_label "GND" (shape passive) (at 337.62 100.08 0) (fields_autoplaced) (effects (font (size 1.27 1.27)) (justify left))
  (property "Intersheetrefs" "${INTERSHEET_REFS}" (at 337.62 100.08 0) (effects (font (size 1.27 1.27)) hide)))
 (global_label "+3V3" (shape passive) (at 337.62 102.62 0) (fields_autoplaced) (effects (font (size 1.27 1.27)) (justify left))
  (property "Intersheetrefs" "${INTERSHEET_REFS}" (at 337.62 102.62 0) (effects (font (size 1.27 1.27)) hide)))
 (text
  "PMOD numbering follows the Digilent 12-pin Pmod: header pin 1,3,5,7 = Pmod 1-4; 2,4,6,8 = Pmod 7-10; 9/10 = GND; 11/12 = VCC (3.3 V, 100 mA max)." (at 230 125 0) (effects (font (size 1.5 1.5)) (justify left bottom))))
